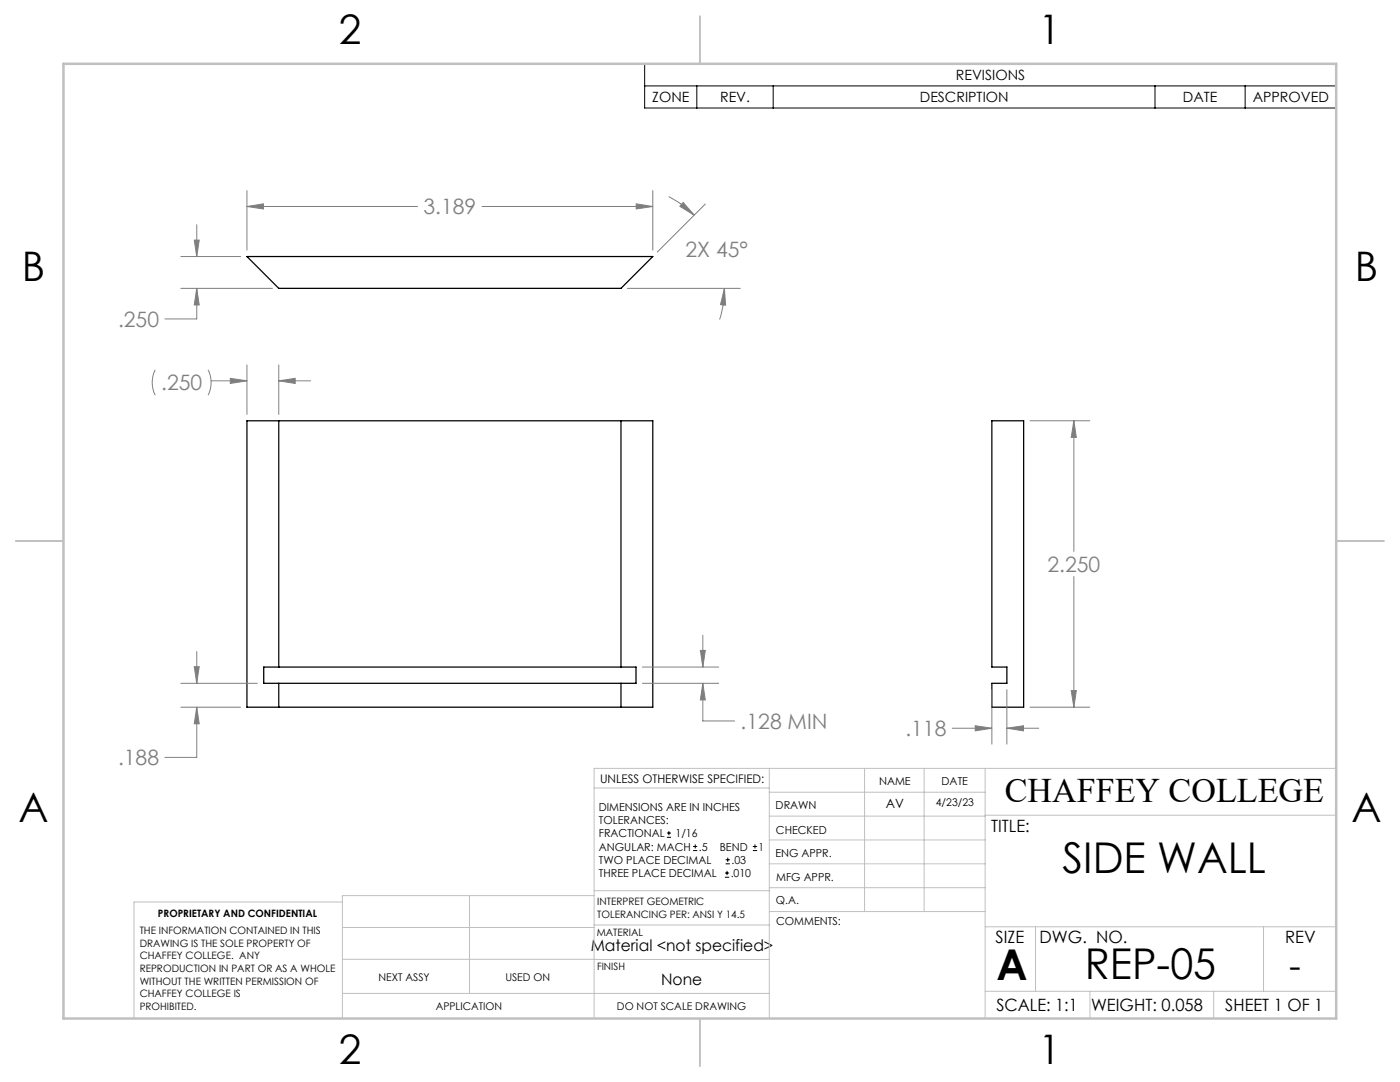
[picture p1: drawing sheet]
<svg xmlns="http://www.w3.org/2000/svg" width="279mm" height="216mm" viewBox="0 0 279 216" stroke-linecap="round" stroke-linejoin="round" font-family="sans-serif">
<path d="M49.3 51.2h81l-6.4 6.3h-68.3zM49.3 84h81v57.1h-81zM55.6 84v49.1M123.9 84v49.1M197.9 84h6.4v57.1h-6.4v-4.8h3v-3.2h-3zM52.6 133.1h74.3v3.2h-74.3zM55.6 136.3v4.8M123.9 136.3v4.8" fill="none" stroke="#000" stroke-width=".25"/>
<g fill="none" stroke="#000" stroke-width=".2">
<path d="M128.7 12.7h138v8.9h-138zM128.7 17.1h138M139.1 17.1v4.5M154.3 17.1v4.5M230.5 17.1v4.5M248.5 17.1v4.5M133.1 167.1h.8M133.1 166.2h.8M133.5 165.8v.9M138.3 169.7h.8M138.3 168.9h.8M138.7 168.5v.8"/>
<path d="M144.7 175h.8M144.7 174.2h.8M144.8 172.4h.9M144.8 171.6h.9M145.1 173.8v.8M145.2 171.1v.9M150.2 169.7h.9M150.2 168.9h.9M150.7 168.5v.8"/>
</g>
<g fill="none" stroke="#808080" stroke-width=".2">
<path d="M49.3 38v11.9M130.3 38v11.9M133.5 39.2a20.1 20.1 0 0 1 5 3.7M36.1 57.5h18.3M36.1 51.2h11.9M38.8 47.9h1l-.5 3.3zM39.3 44.8v6.4M39.3 57.5v6.1h-6.4M39.3 57.5l.5 3.4h-1zM49.3 41.2h34M49.3 41.2l3.3-.5v1zM96.2 41.2h34.1"/>
<path d="M125.2 57.5h22.5M127 40.7l3.3 .5-3.3 .5zM136.3 40.4l2.2 2.5-2.8-1.7zM140.8 40.7l-9.6 9.6M144.6 57.5l.2 3.4-1-.1zM144.6 57.5a19.7 19.7 0 0 1-1 6.2M31 73.8a5.6 5.6 0 0 0 0 5M41.5 73.8a5.6 5.6 0 0 1 0 5M42.1 76h7.2M46 75.5l3.3 .5-3.3 .5zM49.3 72.8v9.9M55.6 72.8v9.9"/>
<path d="M55.6 76h6.4M55.6 76l3.3-.5v1zM205.6 84h11.9M214.3 84v26M214.3 84l.5 3.3h-1zM214.3 115v26.1M36.1 136.3h15.3M38.8 133h1l-.5 3.3zM39.3 130v6.3M128.2 136.3h15.2M128.2 133.1h15.2M139.8 129.8h1l-.5 3.3z"/>
<path d="M140.3 136.3l.5 3.4h-1zM140.3 136.3v7.6h6.3M140.3 126.8v6.3M197.9 137.6v10.9M200.9 137.6v10.9M213.8 137.8h1l-.5 3.3zM36.1 141.1h11.9M39.3 141.1v10h-6.4M39.3 141.1l.5 3.3h-1zM190 145.3h7.9M194.6 144.8l3.3 .5-3.3 .5zM200.9 145.3l3.4-.5v1z"/>
<path d="M200.9 145.3h6.4M205.6 141.1h11.9"/>
</g>
<g fill="none" stroke="#c0c0c0" stroke-width=".2">
<path d="M118.6 157.2h34.9M153.5 153.3v49.9M153.5 158.1h43.1M172.5 153.3v28.6M184.4 153.3v28.6M196.6 153.3v49.9M266.7 153.3h-148.1v49.9M68.3 180h-41.6v23.2M93.7 178.7v19.5M118.6 178.7h-50.3v24.5M118.6 177.7h35M153.5 167.6h43.1"/>
<path d="M153.5 162.8h43.1M153.5 172.4h43.1M153.5 177.1h43.1M196.6 162.7h70.1M68.3 198.2h85.2M68.3 191.4l85.2 .1M68.3 185.1h50.3M118.6 184.6h35M153.6 181.9h43M196.6 197.8h70.1M196.6 184.9h70.1M206.7 184.9v12.9"/>
<path d="M217.5 197.8v5.4M242.2 197.8v5.4M252.2 184.9v12.9"/>
</g>
<path d="M139.7 3.2v9.5M3.1 107.9h9.6M266.7 107.9h9.5M139.7 203.2v9.6" fill="none" stroke="#c0c0c0" stroke-width=".25"/>
<path d="M12.7 12.7h254v190.5h-254z" fill="none" stroke="#c0c0c0" stroke-width=".5"/>
<path d="M55.6 76l3.3-.5v1zM46 75.5l3.3 .5-3.3 .5zM140.3 136.3l.5 3.4h-1zM139.8 129.8h1l-.5 3.3zM38.8 133h1l-.5 3.3zM39.3 141.1l.5 3.3h-1zM144.6 57.5l.2 3.4-1-.1zM136.3 40.4l2.2 2.5-2.8-1.7zM127 40.7l3.3 .5-3.3 .5zM49.3 41.2l3.3-.5v1zM39.3 57.5l.5 3.4h-1zM38.8 47.9h1l-.5 3.3zM214.3 84l.5 3.3h-1zM213.8 137.8h1l-.5 3.3zM200.9 145.3l3.4-.5v1zM194.6 144.8l3.3 .5-3.3 .5z" fill="#808080"/>
<g font-size="8.5">
<text x="212.1" y="174.2">SIDE WALL</text>
<text x="198.9" y="195.5">A</text>
<text x="216.5" y="195.4">REP-05</text>
</g>
<g font-size="8.1">
<text x="67.6" y="8.9">2</text>
<text x="207.3" y="8.9">1</text>
<text x="4.4" y="56.1">B</text>
<text x="270.4" y="56.1">B</text>
<text x="3.7" y="164.1">A</text>
<text x="269.7" y="164.1">A</text>
<text x="67.6" y="212.4">2</text>
<text x="207.3" y="212.4">1</text>
</g>
<text font-size="7.1" x="257.3" y="195.1">-</text>
<text font-size="6.9" x="200.5" y="160.1">CHAFFEY COLLEGE</text>
<g font-size="4.2" fill="#808080">
<text x="84.5" y="42.8">3.189</text>
<text x="136.8" y="51.3">2X 45°</text>
<text x="23.6" y="65.2">.250</text>
<text x="32.2" y="77.9">.250</text>
<text x="209" y="114.1">2.250</text>
<text x="147.8" y="145.5">.128 MIN</text>
<text x="180.7" y="146.9">.118</text>
<text x="23.6" y="152.7">.188</text>
</g>
<g font-size="3.4">
<text x="197.8" y="166">TITLE:</text>
<text x="198.7" y="188.1">SIZE</text>
<text x="207.5" y="188.1">DWG. NO.</text>
<text x="256.5" y="188.2">REV</text>
<text x="198.8" y="201.7">SCALE: 1:1</text>
<text x="217.7" y="201.8">WEIGHT: 0.058</text>
<text x="244.5" y="201.7">SHEET 1 OF 1</text>
</g>
<g font-size="3.2">
<text x="117.9" y="189.8">Material &lt;not specified&gt;</text>
<text x="132" y="196.6">None</text>
</g>
<g font-size="2.8">
<text x="190.8" y="16">REVISIONS</text>
<text x="130.2" y="20.4">ZONE</text>
<text x="143.7" y="20.4">REV.</text>
<text x="183.6" y="20.4">DESCRIPTION</text>
<text x="236.1" y="20.4">DATE</text>
<text x="250" y="20.4">APPROVED</text>
</g>
<text font-size="2.5" x="176.8" y="161.3">AV</text>
<text font-size="2.4" x="119.8" y="156.2">UNLESS OTHERWISE SPECIFIED:</text>
<g font-size="2.2">
<text x="119.5" y="161.8">DIMENSIONS ARE IN INCHES</text>
<text x="154.8" y="161.4">DRAWN</text>
<text x="175.4" y="156.6">NAME</text>
<text x="187.9" y="156.7">DATE</text>
<text x="119.5" y="164.4">TOLERANCES:</text>
<text x="119.5" y="167.1">FRACTIONAL</text>
<text x="134.8" y="167.1">1/16</text>
<text x="154.9" y="166.3">CHECKED</text>
<text x="119.5" y="172.4">TWO PLACE DECIMAL</text>
<text x="119.5" y="169.7">ANGULAR: MACH</text>
<text x="139.5" y="169.7">.5</text>
<text x="143.6" y="169.7">BEND</text>
<text x="146" y="172.4">.03</text>
<text x="151.4" y="169.7">1</text>
<text x="154.8" y="171">ENG APPR.</text>
<text x="119.5" y="175">THREE PLACE DECIMAL</text>
<text x="145.8" y="175">.010</text>
<text x="154.9" y="175.7">MFG APPR.</text>
<text x="154.9" y="180.4">Q.A.</text>
<text x="154.9" y="184.6">COMMENTS:</text>
</g>
<g font-size="2.1">
<text x="186.8" y="160.7">4/23/23</text>
<text x="75.5" y="195.7">NEXT ASSY</text>
<text x="100.9" y="195.7">USED ON</text>
<text x="86.9" y="201.5">APPLICATION</text>
<text x="123.1" y="201.6">DO NOT SCALE DRAWING</text>
</g>
<g font-size="2">
<text x="31.5" y="182.9">PROPRIETARY AND CONFIDENTIAL</text>
<text x="119.2" y="180.6">INTERPRET GEOMETRIC</text>
<text x="119.2" y="183.1">TOLERANCING PER: ANSI Y 14.5</text>
<text x="27.9" y="186.4">THE INFORMATION CONTAINED IN THIS</text>
<text x="27.9" y="188.9">DRAWING IS THE SOLE PROPERTY OF</text>
<text x="27.9" y="191.4">CHAFFEY COLLEGE. ANY</text>
<text x="119.1" y="186.7">MATERIAL</text>
<text x="27.9" y="193.9">REPRODUCTION IN PART OR AS A WHOLE</text>
<text x="27.9" y="196.5">WITHOUT THE WRITTEN PERMISSION OF</text>
<text x="119.1" y="193.5">FINISH</text>
<text x="27.9" y="199">CHAFFEY COLLEGE IS</text>
<text x="27.9" y="201.5">PROHIBITED.</text>
</g>
</svg>
